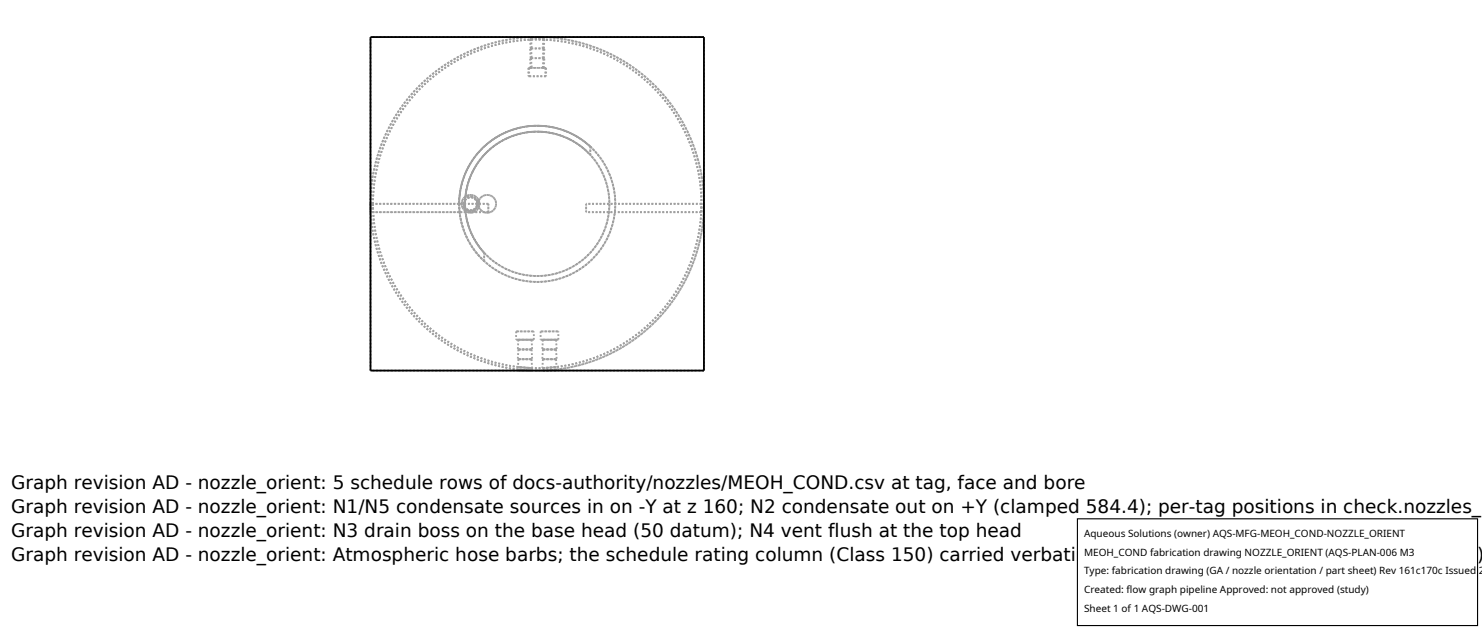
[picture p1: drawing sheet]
<svg xmlns="http://www.w3.org/2000/svg" width="212mm" height="90mm" viewBox="0 0 212 90" stroke-linecap="round" stroke-linejoin="round" font-family="sans-serif">
<g fill="none" stroke="#a0a0a0" stroke-width=".26" stroke-dasharray=".3 .3" stroke-linecap="butt">
<path d="M75.5 9.7h.1M75.5 10.9h.1M75.5 9.7v1.2M75.6 9.7h.3M75.6 9.7v1.2M75.6 10.9h2.3M75.7 5.5h.1M75.7 6.9h.1M75.7 8.3h.1M75.8 5.5v-.2M75.8 5.5h.1M75.8 5.3h.9"/>
<path d="M75.8 6.9h.1M75.8 8.3h.1M75.8 9.7h.1M75.8 6.9l-.1-1.4M75.8 8.3l-.1-1.4M75.8 9.7l-.1-1.4M75.8 5.5l.1 1.4M75.8 6.9l.1 1.4M75.8 8.3l.1 1.4M75.9 5.3h.8M75.9 5.3v.2M76.7 5.3h.8"/>
<path d="M76.7 5.3l-2.2 .1-2.4 .3-2.5 .7-2.2 .8-2.2 1.1-1.9 1.1-1.8 1.4-1.8 1.6-1.6 1.8-1.3 1.8-1.1 2-1 2-.8 2.3-.5 2.2-.4 2.4-.1 2.2M76.7 5.3h-23.8M76.7 5.3h1M77.5 5.3l3.5 .4 3.4 .9 3.2 1.3 3 1.8 2.6 2.2 2.4 2.7 1.9 2.9 1.5 3.2 1 3.4 .5 3.3v3.3l-.5 3.6-1 3.3-1.5 3.1-2 3.1-2.3 2.5-2.7 2.2-2.9 1.8-3.1 1.3-3.5 .9-3.6 .4-3.3-.1-3.4-.7-3.3-1.1-2.9-1.5-2.8-2-2.7-2.5-2.1-2.7-1.8-3.1-1.2-3.3-.7-3.3-.3-3.5M77.5 5.5h.2M77.5 5.3v.2M77.5 5.5h.1M77.5 6.9h.2M77.5 6.9l.1-1.4M77.5 6.9h.1M77.5 8.3h.2M77.5 8.3l.1-1.4"/>
<path d="M77.5 8.3h.1M77.5 9.7h.2M77.5 9.7l.1-1.4M77.5 9.7h.4M77.6 5.5h.2M77.6 6.9h.2M77.6 8.3h.2M77.7 5.3h-1.9M77.7 5.5h-1.9M77.7 6.9h-1.9M77.7 8.3h-1.9M77.7 9.7h-1.9"/>
<path d="M77.7 5.3v.2M77.7 6.9l.1-1.4M77.7 8.3l.1-1.4M77.7 9.7l.1-1.4M77.8 5.5h-2.1M77.8 6.9h-2.1M77.8 8.3h-2.1M77.9 9.7h.1M77.9 10.9h.1M77.9 9.7v1.2M78 9.7h-2.5M78 10.9h-2.5"/>
<path d="M78 9.7v1.2M100.5 5.3h-23.8M52.9 29.1l.1 2.3 .4 2.3 .5 2.2 .8 2.3 1 2 1.1 2 1.3 1.8 1.6 1.8 1.8 1.6 1.8 1.4 1.9 1.1 2.2 1.1 2.2 .8 2.5 .7 2.4 .3 2.2 .1M52.9 29.1v1.2M52.9 29.1l.1-2.2 .3-2.3 .6-2.2 .7-2.1 .9-2 1.2-2.1 1.3-1.8 1.6-1.9 1.8-1.6 1.8-1.4 1.9-1.2 2-1 2.1-.8 2.1-.6 2.3-.4 2.3-.2M52.9 29.1v-23.8M52.9 30.3v-1.2M53.3 29.1l.1-2.2 .3-2.4 .6-2.2 .8-2.2 .9-2 1.2-2 1.3-1.8 1.6-1.8 1.7-1.5 1.9-1.4 1.9-1.1 2-1 2.1-.8 2.4-.6 2.2-.3 2.4-.2 2.3 .2 2.4 .3 2.3 .6 2.1 .8 2 1 2 1.1 1.9 1.4 1.6 1.5 1.6 1.8 1.4 1.8 1.1 2 1 2 .8 2.2 .5 2.2 .4 2.4 .1 2.2-.1 2.2-.4 2.4-.5 2.2-.8 2.2-1 2.1-1.1 1.9-1.4 1.8-1.6 1.8-1.6 1.5-1.9 1.4-2 1.2-2 .9-2.1 .8-2.3 .6-2.2 .3-2.4 .2-2.4-.2-2.3-.3-2.4-.6-2.1-.8-2-.9-1.9-1.2-1.9-1.4-1.7-1.5-1.6-1.8-1.3-1.8-1.2-1.9-.9-2.1-.8-2.2-.6-2.2-.3-2.4-.1-2.2M53.3 29.1v1.2M65.6 29.1l.1-1.5 .3-1.5 .4-1.3 .7-1.2 .7-1.2 1.1-1.2 1-.9 1.2-.8 1.3-.7 1.4-.4 1.5-.4h1.4h1.4l1.5 .3 1.4 .5 1.3 .6 1.2 .8 1.1 1 1 1.2 .8 1.2 .6 1.2 .5 1.4 .3 1.5 .1 1.6-.2 1.5-.3 1.4-.5 1.4-.6 1.3-.9 1.2-1 1.1-1.1 .9-1.3 .8-1.4 .7-1.4 .4-1.3 .2h-1.5l-1.4-.1-1.4-.3-1.4-.5-1.3-.7-1.2-.9-1.1-1-1-1.1-.7-1.3-.6-1.4-.5-1.4-.2-1.4v-1.5l.1-1.4 .4-1.4 .5-1.5 .8-1.2 .8-1.2 1.1-1.1 1.2-.9 1.2-.7 1.3-.6 1.5-.4 1.4-.2h1.5l1.3 .1 1.5 .4 1.3 .5 1.3 .8 1.3 1 1.1 1 .8 1.1 .8 1.3 .5 1.4 .4 1.5 .2 1.4-.1 1.5-.2 1.6-.4 1.3-.6 1.5-.8 1.2-1 1.2-1.1 1-1.3 .9-1.3 .6-1.5 .6-1.4 .3-1.5 .1-1.5-.2-1.4-.2-1.4-.5-1.4-.7-1.2-.8-1.1-1-.9-1.1-.8-1.2-.7-1.4-.4-1.4-.3-1.5v-1.5l.1-1.6 .4-1.5 .6-1.4 .7-1.4 .9-1.1 1-1 1.2-.9 1.4-.8 1.3-.6 1.5-.4 1.5-.1h1.4l1.5 .2 1.3 .4 1.4 .6 1.4 .8 1.1 .9M65.6 29.1h-12.3M65.6 29.1v.4"/>
<path d="M65.6 30.3v-.8M65.6 30.3h-12.3M65.9 29.1l.1 .5 .3 .4 .4 .3 .5 .1 .5-.1 .4-.3 .3-.4 .1-.5-.1-.4-.3-.5-.4-.3-.5-.1-.5 .1-.4 .3-.3 .4-.1 .5M65.9 29.1l.1-.5 .3-.4 .4-.3 .5-.1 .5 .1 .4 .3 .3 .4 .1 .5-.1 .4-.3 .5-.4 .3-.5 .1-.5-.1-.4-.3-.3-.4-.1-.5M66.2 29.1l.1-.4 .2-.3 .3-.3h.4l.7 .2 .2 .4 .1 .4v.4l-.2 .3-.4 .2-.4 .1h-.4l-.3-.2-.2-.4-.1-.4M66.2 29.1l.3-.7 .3-.2 .4-.1 .3 .1 .4 .2 .2 .3 .1 .4-.1 .4-.2 .3-.3 .2-.4 .1-.3-.1-.4-.2-.2-.3-.1-.4M66.3 29.1l.2-.6 .3-.3h.4h.4l.3 .2 .2 .3v.4l-.2 .7-.3 .2h-.4h-.4l-.3-.2-.2-.3v-.4M66.4 29.1h-.8M66.5 30.3l-.1-1.2M66.5 30.3h-.9M68.3 29.1l.1-.5 .3-.4 .4-.3 .5-.1 .5 .1 .4 .3 .2 .4 .2 .5-.1 .4-.3 .5-.4 .3-.5 .1-.5-.1-.4-.3-.3-.4-.1-.5M68.3 29.1l.1 .5 .3 .4 .4 .3 .5 .1 .5-.1 .4-.3 .2-.4 .2-.5-.1-.4-.3-.5-.4-.3-.5-.1-.5 .1-.4 .3-.3 .4-.1 .5"/>
<path d="M69.1 37.3v-1.2M69.1 36.1v1.2M69.1 37.3l-1.4-1.7-1.1-1.8-.7-2.1-.3-2.2M69.1 36.1l-1.1-1.6-.9-1.8-.5-1.9-.2-2 .3-2.1 .7-1.9 1-1.8 1.4-1.5 .9-.8 1.1-.6 1.2-.6 1.1-.4 1.3-.2 1.2-.1 1.2 .1 1.3 .2 1.2 .3 1.2 .5 1.1 .7 1 .8 .9 .9 .8 1 .6 1 .5 1.3 .4 1.3 .2 1.1v1.4l-.1 1.3-.3 1.2-.4 1.2-.5 1.1-.7 1-.7 .9-1 1-1 .7-1.1 .6-1.2 .5-1.2 .3-1.3 .2h-1.2l-1.3-.1-1.2-.3-1.2-.4-1.2-.6-1-.7-.9-.9-.9-1-.7-.9-.6-1.2-.4-1.2-.3-1.2-.2-1.2v-1.2l.2-1.2 .3-1.3 .5-1.2 .6-1.1 .7-1.1 .9-1 1.1-.8 1.1-.8 1.3-.5 1.3-.4 1.3-.3h1.3l1.3 .1 1.1 .3 1.3 .4 1.2 .6 1.1 .7 1.1 1 .8 1 .7 1 .7 1.3 .4 1.3 .2 1.2 .1 1.3v1.4l-.3 1.2-.4 1.3-.6 1.2-.7 1.1-.8 1.1-.9 .8-1.1 .8-1.1 .6-1.4 .5-1.3 .3-1.3 .1h-1.3l-1.4-.3-1.3-.3-1.1-.5-1.2-.7-1-.8-.9-1-.8-1-.7-1.2-.5-1.3-.3-1.2-.2-1.4v-1.2l.2-1.3 .4-1.4 .5-1.3 .6-1.1 .9-1.1 .9-.9 1-.8 1.2-.7 1.2-.5 1.3-.4 1.4-.2h1.2l1.3 .1 1.4 .4 1.3 .5 1.1 .6 1.1 .8 .9 .9M69.7 29.1h-16.4M69.7 29.1h-3.3M69.7 30.3v-1.2M69.7 30.3h-3.2M69.7 29.1v1.2M69.7 30.3h-16.4M83.7 29.1v1.2M83.7 30.3v-1.2"/>
<path d="M84.3 20.9v1.2M84.3 22.1v-1.2M100.2 30.3v-1.2M100.2 30.3h-16.5M100.2 29.1h-16.5M100.5 30.3v-1.2M100.5 29.1v-23.8M100.5 29.1l-.1-2.2-.3-2.4-.6-2.5-.9-2.3-1-2.1-1.2-1.9-1.4-1.8-1.6-1.8-1.8-1.6-1.8-1.3-2-1.2-2-.9-2.3-.8-2.1-.6-2.4-.3-2.3-.1M100.5 29.1v1.2M52.9 52.9v-23.8M73.7 48.5h2.5M73.7 47.3v1.2"/>
<path d="M73.7 47.3h2.5M74 51.3h2M74 49.9h2M74 52.4l2 .1M74 52.8l1.9 .1M74 52.8v.1M74 52.9h1.9M74 51.3v1.1M74 51.3h1.9M74 49.9h1.9M74 49.9v1.4M74 48.5h1.9"/>
<path d="M74 48.5v1.4M75.9 52.9l-1.9-.1M75.9 52.9h-1.9M75.9 51.3h-1.9M75.9 49.9h-1.9M75.9 48.5h-1.9M75.9 51.3l.1 1.2M75.9 49.9l.1 1.4M75.9 48.5l.1 1.4M76 52.5l-2-.1M76 51.3h-2M76 49.9h-2"/>
<path d="M76.2 48.5h-2.5M76.2 47.3h-2.5M76.2 48.5v-1.2M76.7 52.9l2.3-.1 2.4-.3 2.1-.6 2.3-.8 2-.9 2-1.2 1.8-1.3 1.8-1.6 1.6-1.8 1.4-1.8 1.2-1.9 1-2.1 .9-2.3 .6-2.5 .3-2.3 .1-2.3M76.7 52.9h-23.8M77.2 48.5h2.5M77.2 47.3v1.2M77.2 47.3h2.5M77.5 51.3h2M77.5 49.9h2M77.5 52.5l2-.1M77.5 52.9l1.9-.1"/>
<path d="M77.5 52.9h1.9M77.5 51.3v1.2M77.5 51.3h1.9M77.5 49.9h1.9M77.5 49.9v1.4M77.5 48.5h1.9M77.5 48.5v1.4M79.4 52.8l-1.9 .1M79.4 52.9h-1.9M79.4 51.3h-1.9M79.4 49.9h-1.9M79.4 48.5h-1.9"/>
<path d="M79.4 52.9v-.1M79.4 51.3l.1 1.1M79.4 49.9l.1 1.4M79.4 48.5l.1 1.4M79.5 52.4l-2 .1M79.5 51.3h-2M79.5 49.9h-2M79.7 48.5h-2.5M79.7 47.3h-2.5M79.7 48.5v-1.2M100.5 52.9v-23.8M100.5 52.9h-23.8"/>
</g>
<path d="M52.9 5.3h47.6v47.6h-47.6z" fill="none" stroke="#000" stroke-width=".26"/>
<path d="M153.9 74.1h57.1v15.2h-57.1z" fill="#fff" stroke="#000" stroke-width=".16"/>
<g font-size="2.6">
<text x="1.6" y="69.8">Graph revision AD - nozzle_orient: 5 schedule rows of docs-authority/nozzles/MEOH_COND.csv at tag, face and bore</text>
<text x="1.6" y="73.3">Graph revision AD - nozzle_orient: N1/N5 condensate sources in on -Y at z 160; N2 condensate out on +Y (clamped 584.4); per-tag positions in check.nozzles_</text>
<text x="1.6" y="76.7">Graph revision AD - nozzle_orient: N3 drain boss on the base head (50 datum); N4 vent flush at the top head</text>
<text x="1.6" y="80.2">Graph revision AD - nozzle_orient: Atmospheric hose barbs; the schedule rating column (Class 150) carried verbatim as text - no flange drawn (duty section 4)</text>
</g>
<g font-size="1.4">
<text x="154.8" y="76.6">Aqueous Solutions (owner) AQS-MFG-MEOH_COND-NOZZLE_ORIENT</text>
<text x="154.8" y="79.3">MEOH_COND fabrication drawing NOZZLE_ORIENT (AQS-PLAN-006 M3</text>
<text x="154.8" y="82">Type: fabrication drawing (GA / nozzle orientation / part sheet) Rev 161c170c Issued 2</text>
<text x="154.8" y="84.7">Created: flow graph pipeline Approved: not approved (study)</text>
<text x="154.8" y="87.4">Sheet 1 of 1 AQS-DWG-001</text>
</g>
</svg>
